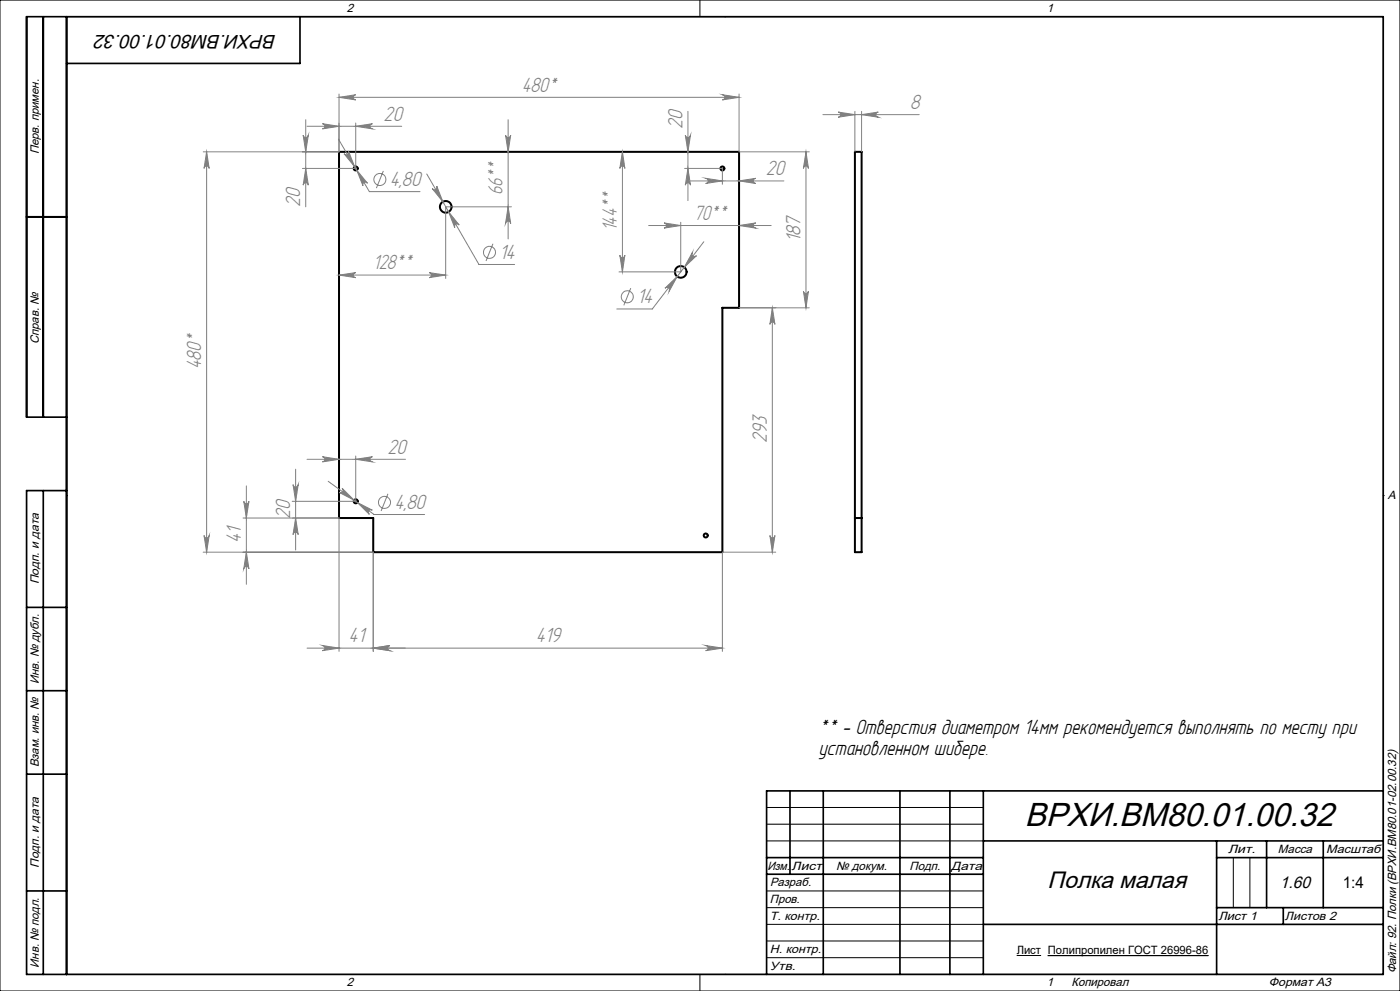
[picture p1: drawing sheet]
<svg xmlns="http://www.w3.org/2000/svg" width="420mm" height="297mm" viewBox="0 0 420 297" stroke-linecap="round" stroke-linejoin="round" font-family="sans-serif">
<g fill="none" stroke="#000" stroke-width=".6">
<path d="M101.7 45.5h120v46.7h-5v73.3h-104.7v-10.2h-10.3zM256.5 45.5h2v120h-2zM8 65h12M256.5 155.3h2"/>
<circle cx="106.7" cy="50.5" r=".59"/>
<circle cx="216.7" cy="50.5" r=".59"/>
<circle cx="133.7" cy="62" r="1.74"/>
<circle cx="204.2" cy="81.5" r="1.76"/>
<circle cx="106.7" cy="150.2" r=".6"/>
<circle cx="211.7" cy="160.5" r=".6"/>
</g>
<g fill="none" stroke="#808080" stroke-width=".3">
<path d="M91.7 35.9v26.1M92.1 37.8h28.4M96.7 37.1l5 .7-5 .8a.78 .78 0 0 0 .8-.8 .78 .78 0 0 0-.8-.7zM101.7 28.2v17.3M101.7 29.2h120M101.7 29.2l5-.8a.78 .78 0 0 0-.7 .8 .78 .78 0 0 0 .7 .7zM106.7 36.9v13.6h-16M106.7 37.8l5-.7a.78 .78 0 0 0-.7 .7 .78 .78 0 0 0 .7 .8zM152.4 35.9v35.7M206.4 33.4v26.7M216.7 28.4l5 .8-5 .7a.78 .78 0 0 0 .8-.7 .78 .78 0 0 0-.8-.8zM221.7 28.2v17.3"/>
<path d="M246.9 34.4h28.9M251.5 33.6l5 .8-5 .7a.78 .78 0 0 0 .7-.7 .78 .78 0 0 0-.7-.8zM256.5 33.4v12.1M258.5 33.4v12.1M258.5 34.4l5-.8a.78 .78 0 0 0-.8 .8 .78 .78 0 0 0 .8 .7zM61 45.5h40.7M62 45.5v120M62 45.5l.8 5a.78 .78 0 0 0-.8-.7 .78 .78 0 0 0-.8 .7zM90.9 40.5a.78 .78 0 0 0 .8 .7 .78 .78 0 0 0 .8-.7l-.8 5zM91.7 50.5l.8 5a.78 .78 0 0 0-.8-.7 .78 .78 0 0 0-.8 .7zM101.5 41.7l9.3 15.7h15.2M103.2 46.1a.77 .77 0 0 0 1.1 .2 .77 .77 0 0 0 .2-1l1.9 4.7z"/>
<path d="M107 51l3.2 3.9a.78 .78 0 0 0-1-.2 .78 .78 0 0 0-.3 1zM115 51.2l-2.1 5.2M128 52.1l15.7 27.2h10.7M129.7 56.5a.77 .77 0 0 0 1 .3 .77 .77 0 0 0 .3-1l1.9 4.7zM151.7 40.5a.78 .78 0 0 0 .7 .7 .78 .78 0 0 0 .8-.7l-.8 5zM186.7 45.5l.8 5a.76 .76 0 0 0-.8-.7 .76 .76 0 0 0-.8 .7zM186.7 45.5v36M205.4 50.5h11.3M205.6 40.5a.78 .78 0 0 0 .8 .7 .78 .78 0 0 0 .8-.7l-.8 5zM206.4 50.5l.8 5a.78 .78 0 0 0-.8-.7 .78 .78 0 0 0-.8 .7zM207.1 54.2h28.1M211.7 53.4l5 .8-5 .8a.78 .78 0 0 0 .8-.8 .78 .78 0 0 0-.8-.8z"/>
<path d="M216.7 50.5v4.7M221.7 54.2l5-.8a.78 .78 0 0 0-.7 .8 .78 .78 0 0 0 .7 .8zM221.7 45.5h21.1M241.8 45.5l.7 5a.76 .76 0 0 0-.7-.7 .76 .76 0 0 0-.8 .7zM241.8 45.5v46.7M133.7 62v21.5M133.7 62h19.7M134.6 63.5l3.2 3.9a.78 .78 0 0 0-1.1-.2 .78 .78 0 0 0-.3 1zM147.9 73.1l-2.1 5.1M152.4 62l.8 5a.78 .78 0 0 0-.8-.7 .78 .78 0 0 0-.7 .7zM185.9 76.5a.76 .76 0 0 0 .8 .7 .76 .76 0 0 0 .8-.7l-.8 5zM194.6 67.6h36.8"/>
<path d="M199.2 66.8l5 .8-5 .8a.78 .78 0 0 0 .8-.8 .78 .78 0 0 0-.8-.8zM204.2 66.6v14.9h-18.5M207.7 75.7a.78 .78 0 0 0 .2 1 .78 .78 0 0 0 1.1-.1l-3.7 3.5zM211.1 72.5l-15.4 20.1h-10.7M221.7 67.6l5-.8a.78 .78 0 0 0-.7 .8 .78 .78 0 0 0 .7 .8zM101.7 82.4h32M101.7 82.4l5-.7a.76 .76 0 0 0-.7 .8 .76 .76 0 0 0 .7 .7zM128.7 81.7l5 .7-5 .8a.76 .76 0 0 0 .7-.7 .76 .76 0 0 0-.7-.8zM189.2 86.4l-2.1 5.1M199.5 86.4l3.7-3.5-2.5 4.4a.77 .77 0 0 0-.1-1 .77 .77 0 0 0-1.1 .1zM231.7 92.2v73.3M231.7 92.2l.8 5a.76 .76 0 0 0-.8-.7 .76 .76 0 0 0-.7 .7z"/>
<path d="M241 87.2a.76 .76 0 0 0 .8 .8 .76 .76 0 0 0 .7-.8l-.7 5zM242.8 92.2h-21.1M92.1 137.7h29.5M96.7 136.9l5 .8-5 .7a.78 .78 0 0 0 .7-.7 .78 .78 0 0 0-.7-.8zM106.7 136.7v13.5h-19M106.7 137.7l5-.8a.78 .78 0 0 0-.7 .8 .78 .78 0 0 0 .7 .7zM72.9 155.3h28.8v39.9M73.1 150.2a.78 .78 0 0 0 .8 .8 .78 .78 0 0 0 .8-.8l-.8 5.1zM73.9 145.6v29.5M87.9 145.2a.78 .78 0 0 0 .8 .8 .78 .78 0 0 0 .8-.8l-.8 5zM88.7 155.3l.8 4.9a.78 .78 0 0 0-.8-.7 .78 .78 0 0 0-.8 .7zM88.7 140.6v24.2"/>
<path d="M98.5 144.2l13.7 10h15.2M102.6 146.3l3.6 3.6-4.5-2.3a.76 .76 0 0 0 1.1-.2 .76 .76 0 0 0-.2-1.1zM107.2 150.6l4.5 2.3a.77 .77 0 0 0-1.1 .2 .77 .77 0 0 0 .2 1.1zM116.4 148l-2.1 5.1M61 165.5h51v29.7M61.2 160.5a.78 .78 0 0 0 .8 .7 .78 .78 0 0 0 .8-.7l-.8 5zM73.9 165.5l.8 5a.78 .78 0 0 0-.8-.8 .78 .78 0 0 0-.8 .8zM216.7 165.5v29.7M216.7 165.5h16M231 160.5a.76 .76 0 0 0 .7 .7 .76 .76 0 0 0 .8-.7l-.8 5zM92.1 194.2h124.6M96.7 193.5l5 .7-5 .8a.78 .78 0 0 0 .8-.8 .78 .78 0 0 0-.8-.7z"/>
<path d="M112 194.2l5-.7a.78 .78 0 0 0-.8 .7 .78 .78 0 0 0 .8 .8zM211.7 193.5l5 .7-5 .8a.78 .78 0 0 0 .8-.8 .78 .78 0 0 0-.8-.7z"/>
<circle cx="114" cy="53.8" r="1.81"/>
<circle cx="146.9" cy="75.6" r="1.81"/>
<circle cx="188.2" cy="88.9" r="1.81"/>
<circle cx="115.4" cy="150.5" r="1.8"/>
</g>
<g fill="none" stroke="#000" stroke-width=".3">
<path d="M0 0h420v297h-420zM20 5h395v287h-395zM210 0v5M217.5 5h.1M20 148.5h.1M415 148.5h.1M230 242h65M230 247h65M230 252h65M370 257v15M375 257v15M230 267h65"/>
<path d="M230 272h65M230 277h65M210 292v5M217.5 292h.1M230 282h65M230 287h65M305 286.4h7.3M314.4 286.4h48.1"/>
</g>
<g fill="none" stroke="#000" stroke-width=".5">
<path d="M13 5v120M20 5v287M90 5v14h-70M8 65h12M20 125h-12v-120h407v287h-407v-145h12M13 147v145M8 182h12M8 207h12M8 232h12M237 237v25M247 237v55M270 237v55"/>
<path d="M285 237v55M295 237v55M415 237h-185v55M230 257h65M295 252h120M365 252v40M365 257h50M380 252v20M397 252v20M8 267h12M230 262h65M295 277h120"/>
<path d="M365 272h50M385 272v5"/>
</g>
<g fill="#808080">
<path d="M216.7 28.4l5 .8-5 .7a.78 .78 0 0 0 .8-.7 .78 .78 0 0 0-.8-.8zM101.7 29.2l5-.8a.78 .78 0 0 0-.7 .8 .78 .78 0 0 0 .7 .7zM112 194.2l5-.7a.78 .78 0 0 0-.8 .7 .78 .78 0 0 0 .8 .8zM96.7 193.5l5 .7-5 .8a.78 .78 0 0 0 .8-.8 .78 .78 0 0 0-.8-.7z"/>
<path d="M96.7 37.1l5 .7-5 .8a.78 .78 0 0 0 .8-.8 .78 .78 0 0 0-.8-.7zM106.7 37.8l5-.7a.78 .78 0 0 0-.7 .7 .78 .78 0 0 0 .7 .8zM96.7 136.9l5 .8-5 .7a.78 .78 0 0 0 .7-.7 .78 .78 0 0 0-.7-.8zM106.7 137.7l5-.8a.78 .78 0 0 0-.7 .8 .78 .78 0 0 0 .7 .7zM103.2 46.1l3.2 3.9-1.9-4.7a.77 .77 0 0 1-.2 1 .77 .77 0 0 1-1.1-.2zM107 51l1.9 4.7a.77 .77 0 0 1 .3-1 .77 .77 0 0 1 1 .2zM102.6 146.3a.76 .76 0 0 1 .2 1.1 .76 .76 0 0 1-1.1 .2l4.5 2.3zM107.2 150.6l3.6 3.6a.77 .77 0 0 1-.1-1.1 .77 .77 0 0 1 1-.2zM101.7 82.4l5-.7a.76 .76 0 0 0-.7 .8 .76 .76 0 0 0 .7 .7zM128.7 81.7l5 .7-5 .8a.76 .76 0 0 0 .7-.7 .76 .76 0 0 0-.7-.8zM129.7 56.5l3.2 4-1.9-4.7a.77 .77 0 0 1-.3 1 .77 .77 0 0 1-1-.3zM134.6 63.5l1.8 4.7a.78 .78 0 0 1 .3-1 .78 .78 0 0 1 1.1 .2zM199.2 66.8l5 .8-5 .8a.78 .78 0 0 0 .8-.8 .78 .78 0 0 0-.8-.8zM221.7 67.6l5-.8a.78 .78 0 0 0-.7 .8 .78 .78 0 0 0 .7 .8zM207.7 75.7l-2.4 4.4 3.7-3.5a.78 .78 0 0 1-1.1 .1 .78 .78 0 0 1-.2-1zM199.5 86.4a.77 .77 0 0 1 1.1-.2 .77 .77 0 0 1 .1 1.1l2.5-4.4zM211.7 53.4l5 .8-5 .8a.78 .78 0 0 0 .8-.8 .78 .78 0 0 0-.8-.8zM221.7 54.2l5-.8a.78 .78 0 0 0-.7 .8 .78 .78 0 0 0 .7 .8zM112 194.2l5-.7a.78 .78 0 0 0-.8 .7 .78 .78 0 0 0 .8 .8zM211.7 193.5l5 .7-5 .8a.78 .78 0 0 0 .8-.8 .78 .78 0 0 0-.8-.7zM251.5 33.6l5 .8-5 .7a.78 .78 0 0 0 .7-.7 .78 .78 0 0 0-.7-.8zM258.5 34.4l5-.8a.78 .78 0 0 0-.8 .8 .78 .78 0 0 0 .8 .7z"/>
<path d="M61.2 160.5a.78 .78 0 0 0 .8 .7 .78 .78 0 0 0 .8-.7l-.8 5zM62 45.5l.8 5a.78 .78 0 0 0-.8-.7 .78 .78 0 0 0-.8 .7zM91.7 50.5l.8 5a.78 .78 0 0 0-.8-.7 .78 .78 0 0 0-.8 .7zM90.9 40.5a.78 .78 0 0 0 .8 .7 .78 .78 0 0 0 .8-.7l-.8 5zM206.4 50.5l.8 5a.78 .78 0 0 0-.8-.7 .78 .78 0 0 0-.8 .7zM205.6 40.5a.78 .78 0 0 0 .8 .7 .78 .78 0 0 0 .8-.7l-.8 5zM241 87.2a.76 .76 0 0 0 .8 .8 .76 .76 0 0 0 .7-.8l-.7 5zM241.8 45.5l.7 5a.76 .76 0 0 0-.7-.7 .76 .76 0 0 0-.8 .7zM73.9 165.5l.8 5a.78 .78 0 0 0-.8-.8 .78 .78 0 0 0-.8 .8zM73.1 150.2a.78 .78 0 0 0 .8 .8 .78 .78 0 0 0 .8-.8l-.8 5.1z"/>
<path d="M87.9 145.2a.78 .78 0 0 0 .8 .8 .78 .78 0 0 0 .8-.8l-.8 5zM88.7 155.3l.8 4.9a.78 .78 0 0 0-.8-.7 .78 .78 0 0 0-.8 .7zM151.7 40.5a.78 .78 0 0 0 .7 .7 .78 .78 0 0 0 .8-.7l-.8 5zM152.4 62l.8 5a.78 .78 0 0 0-.8-.7 .78 .78 0 0 0-.7 .7zM186.7 45.5l.8 5a.76 .76 0 0 0-.8-.7 .76 .76 0 0 0-.8 .7zM185.9 76.5a.76 .76 0 0 0 .8 .7 .76 .76 0 0 0 .8-.7l-.8 5zM231.7 92.2l.8 5a.76 .76 0 0 0-.8-.7 .76 .76 0 0 0-.7 .7zM231 160.5a.76 .76 0 0 0 .7 .7 .76 .76 0 0 0 .8-.7l-.8 5z"/>
</g>
<text font-size="10" x="307.4" y="247.6">ВРХИ.ВМ80.01.00.32</text>
<text font-size="7.1" x="314.3" y="266.1">Полка малая</text>
<g font-size="6.9" fill="#808080">
<text x="156.6" y="27.5">480*</text>
<text x="273" y="32.7">8</text>
<text x="115.1" y="36.2">20</text>
<text x="204.7" y="38.8" transform="rotate(-90 204.7 38.8)">20</text>
<text x="229.8" y="52.5">20</text>
<text x="117" y="55.8">4,80</text>
<text x="150.8" y="58.6" transform="rotate(-90 150.8 58.6)">66**</text>
<text x="90.1" y="62" transform="rotate(-90 90.1 62)">20</text>
<text x="208.1" y="65.9">70**</text>
<text x="185.1" y="69.2" transform="rotate(-90 185.1 69.2)">144**</text>
<text x="149.8" y="77.6">14</text>
<text x="240.1" y="72.5" transform="rotate(-90 240.1 72.5)">187</text>
<text x="112" y="80.8">128**</text>
<text x="191.2" y="90.9">14</text>
<text x="60.3" y="110.6" transform="rotate(-90 60.3 110.6)">480*</text>
<text x="116.2" y="136">20</text>
<text x="230.1" y="132.8" transform="rotate(-90 230.1 132.8)">293</text>
<text x="87" y="155.4" transform="rotate(-90 87 155.4)">20</text>
<text x="118.3" y="152.5">4,80</text>
<text x="72.3" y="162.6" transform="rotate(-90 72.3 162.6)">41</text>
<text x="104.6" y="192.6">41</text>
<text x="160.7" y="192.6">419</text>
</g>
<g font-size="6.9">
<text x="245.5" y="219.9">** - Отверстия диаметром 14мм рекомендуется выполнять по месту при</text>
<text x="245.5" y="226.2">установленном шибере.</text>
</g>
<text font-size="5.8" x="82.9" y="10.4" transform="rotate(-180 82.9 10.4)">ВРХИ.ВМ80.01.00.32</text>
<text font-size="5" x="384" y="266">1.60</text>
<text font-size="4.8" x="402.8" y="266">1:4</text>
<g font-size="3.6">
<text x="104" y="3.6">2</text>
<text x="314" y="3.6">1</text>
<text x="11.6" y="46.3" transform="rotate(-90 11.6 46.3)">Перв. примен.</text>
<text x="11.6" y="103.2" transform="rotate(-90 11.6 103.2)">Справ. №</text>
<text x="416.4" y="149.6">A</text>
<text x="11.6" y="175.1" transform="rotate(-90 11.6 175.1)">Подп. и дата</text>
<text x="11.6" y="205" transform="rotate(-90 11.6 205)">Инв. № дубл.</text>
<text x="11.6" y="230" transform="rotate(-90 11.6 230)">Взам. инв. №</text>
<text x="368.4" y="255.6">Лит.</text>
<text x="383.4" y="255.6">Масса</text>
<text x="397.8" y="255.6">Масштаб</text>
<text x="11.6" y="260.1" transform="rotate(-90 11.6 260.1)">Подп. и дата</text>
<text x="230.2" y="260.6">Изм.</text>
<text x="237.5" y="260.6">Лист</text>
<text x="250.9" y="260.6">№ докум.</text>
<text x="272.9" y="260.6">Подп.</text>
<text x="285.4" y="260.6">Дата</text>
<text x="231" y="265.6">Разраб.</text>
<text x="231" y="275.6">Т. контр.</text>
<text x="231" y="270.6">Пров.</text>
<text x="365.5" y="275.6">Лист 1</text>
<text x="385.5" y="275.6">Листов 2</text>
<text x="231" y="285.6">Н. контр.</text>
<text x="11.6" y="290" transform="rotate(-90 11.6 290)">Инв. № подл.</text>
<text x="231" y="290.6">Утв.</text>
<text x="418.9" y="291.8" transform="rotate(-90 418.9 291.8)">Файл: 92. Полки (ВРХИ.ВМ80.01-02.00.32)</text>
<text x="104" y="295.6">2</text>
<text x="314" y="295.6">1</text>
<text x="321.5" y="295.6">Копировал</text>
<text x="380.7" y="295.6">Формат А3</text>
</g>
<text font-size="3.4" x="305" y="286">Лист Полипропилен ГОСТ 26996-86</text>
</svg>
